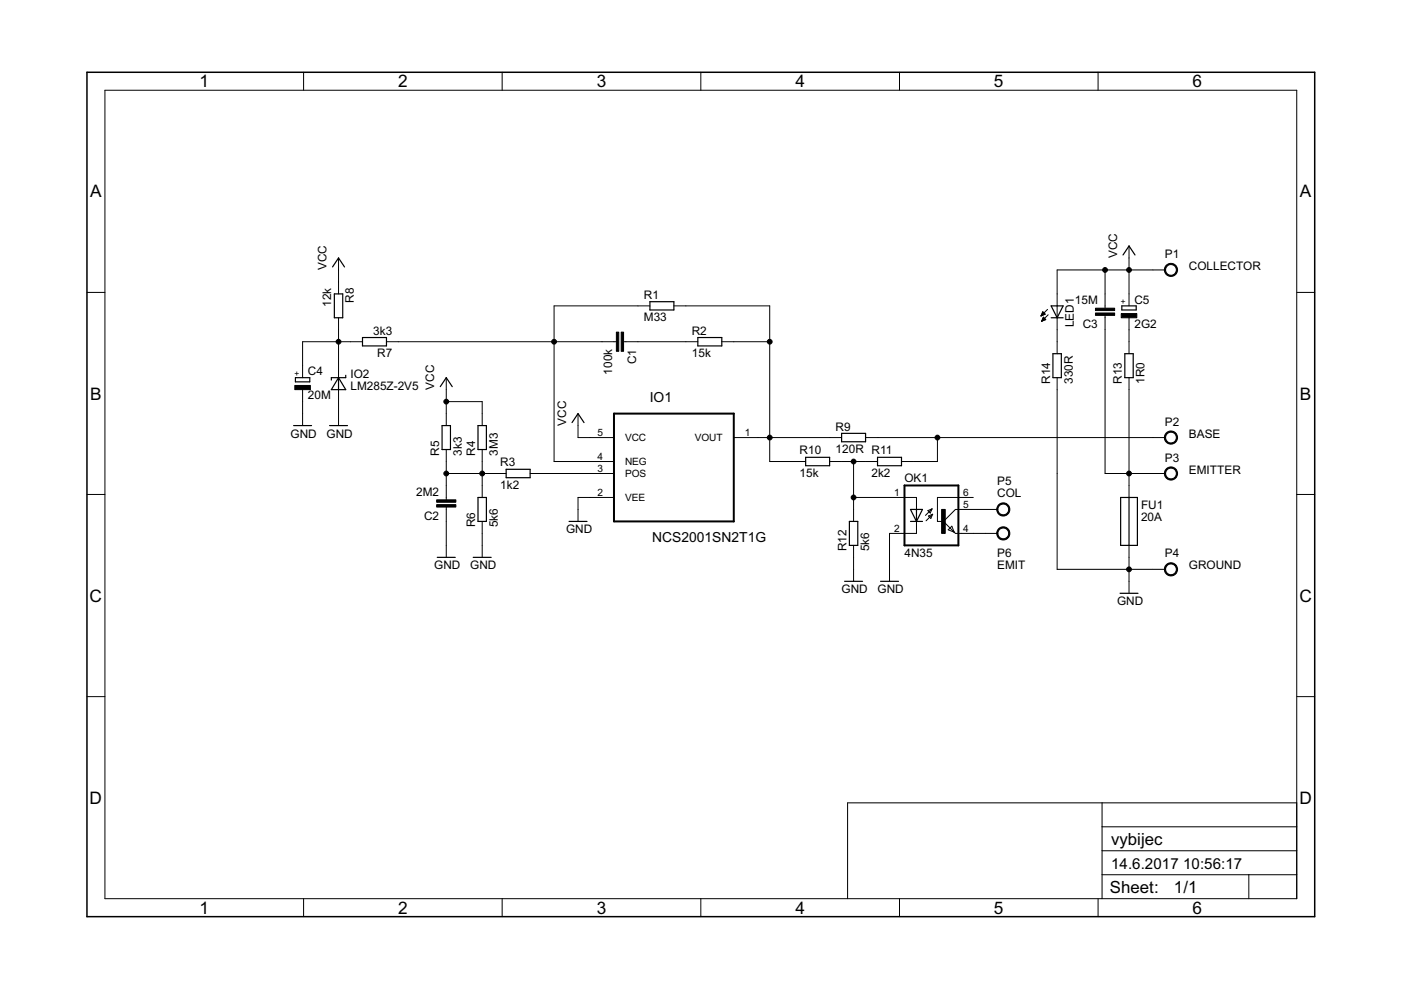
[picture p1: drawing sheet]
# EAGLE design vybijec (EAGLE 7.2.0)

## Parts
C1  100k  C-EU050-025X075  [C050-025X075]
C2  2M2  C-EU050-050X075  [C050-050X075]
C3  15M  C-EU050-075X075  [C050-075X075]
C4  20M  CPOL-EUE22-6AXIAL  [E22-6]
C5  2G2  CPOL-EUE5-10.5  [E5-10,5]
FU1  20A  POJISTKA  [POJ20X6]
IO1  NCS2001SN2T1G  [SOT95P275X110-5N]
IO2  LM285Z-2V5  [TO92-]
LED1  LED3MM  [LED3MM]
OK1  4N35  [DIL06]
P1  COLLECTOR  PADPAD3MM  [PAD3MM]
P2  BASE  PADPAD3MM  [PAD3MM]
P3  EMITTER  PADPAD3MM  [PAD3MM]
P4  GROUND  PADPAD3MM  [PAD3MM]
P5  COL  PADPAD1.6MM  [PAD1.6MM]
P6  EMIT  PADPAD1.6MM  [PAD1.6MM]
R1  M33  R-EU_0207/10  [0207/10]
R2  15k  R-EU_0207/10  [0207/10]
R3  1k2  R-EU_0207/10  [0207/10]
R4  3M3  R-EU_0207/10  [0207/10]
R5  3k3  R-EU_0207/10  [0207/10]
R6  5k6  R-EU_0207/10  [0207/10]
R7  3k3  R-EU_0207/10  [0207/10]
R8  12k  R-EU_0207/10  [0207/10]
R9  120R  R-EU_0207/10  [0207/10]
R10  15k  R-EU_0207/10  [0207/10]
R11  2k2  R-EU_0207/10  [0207/10]
R12  5k6  R-EU_0207/10  [0207/10]
R13  1R0  R-EU_R1206  [R1206]
R14  330R  R-EU_0207/10  [0207/10]

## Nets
GND: C2.1 C4.- FU1.2-1 FU1.2-2 FU1.2-3 FU1.2-4 IO1.2(VEE) IO2.1(ANODE) OK1.2(C) P4.1 R6.1 R12.1 R14.1
N$1: C1.1 R2.1
N$2: IO1.1(VOUT) R1.2 R2.2 R9.1 R10.1
N$3: C4.+ IO2.2(KATODE) R7.2 R8.2
N$4: C1.2 IO1.4(NEG) R1.1 R7.1
N$5: IO1.3(POS) R3.2
N$6: C2.2 R3.1 R4.1 R5.1 R6.2
N$7: C3.1 FU1.1-1 FU1.1-2 FU1.1-3 FU1.1-4 P3.1 R13.1
N$8: OK1.1(A) R10.2 R11.1 R12.2
N$9: P2.1 R9.2 R11.2
N$10: OK1.5(COL) P5.P$1
N$11: OK1.4(EMI) P6.P$1
N$12: LED1.K(C) R14.2
N$14: C5.- R13.2
VCC: C3.2 C5.+ IO1.5(VCC) LED1.A P1.1 R4.2 R5.2 R8.1
Unconnected: OK1.6(BAS)
